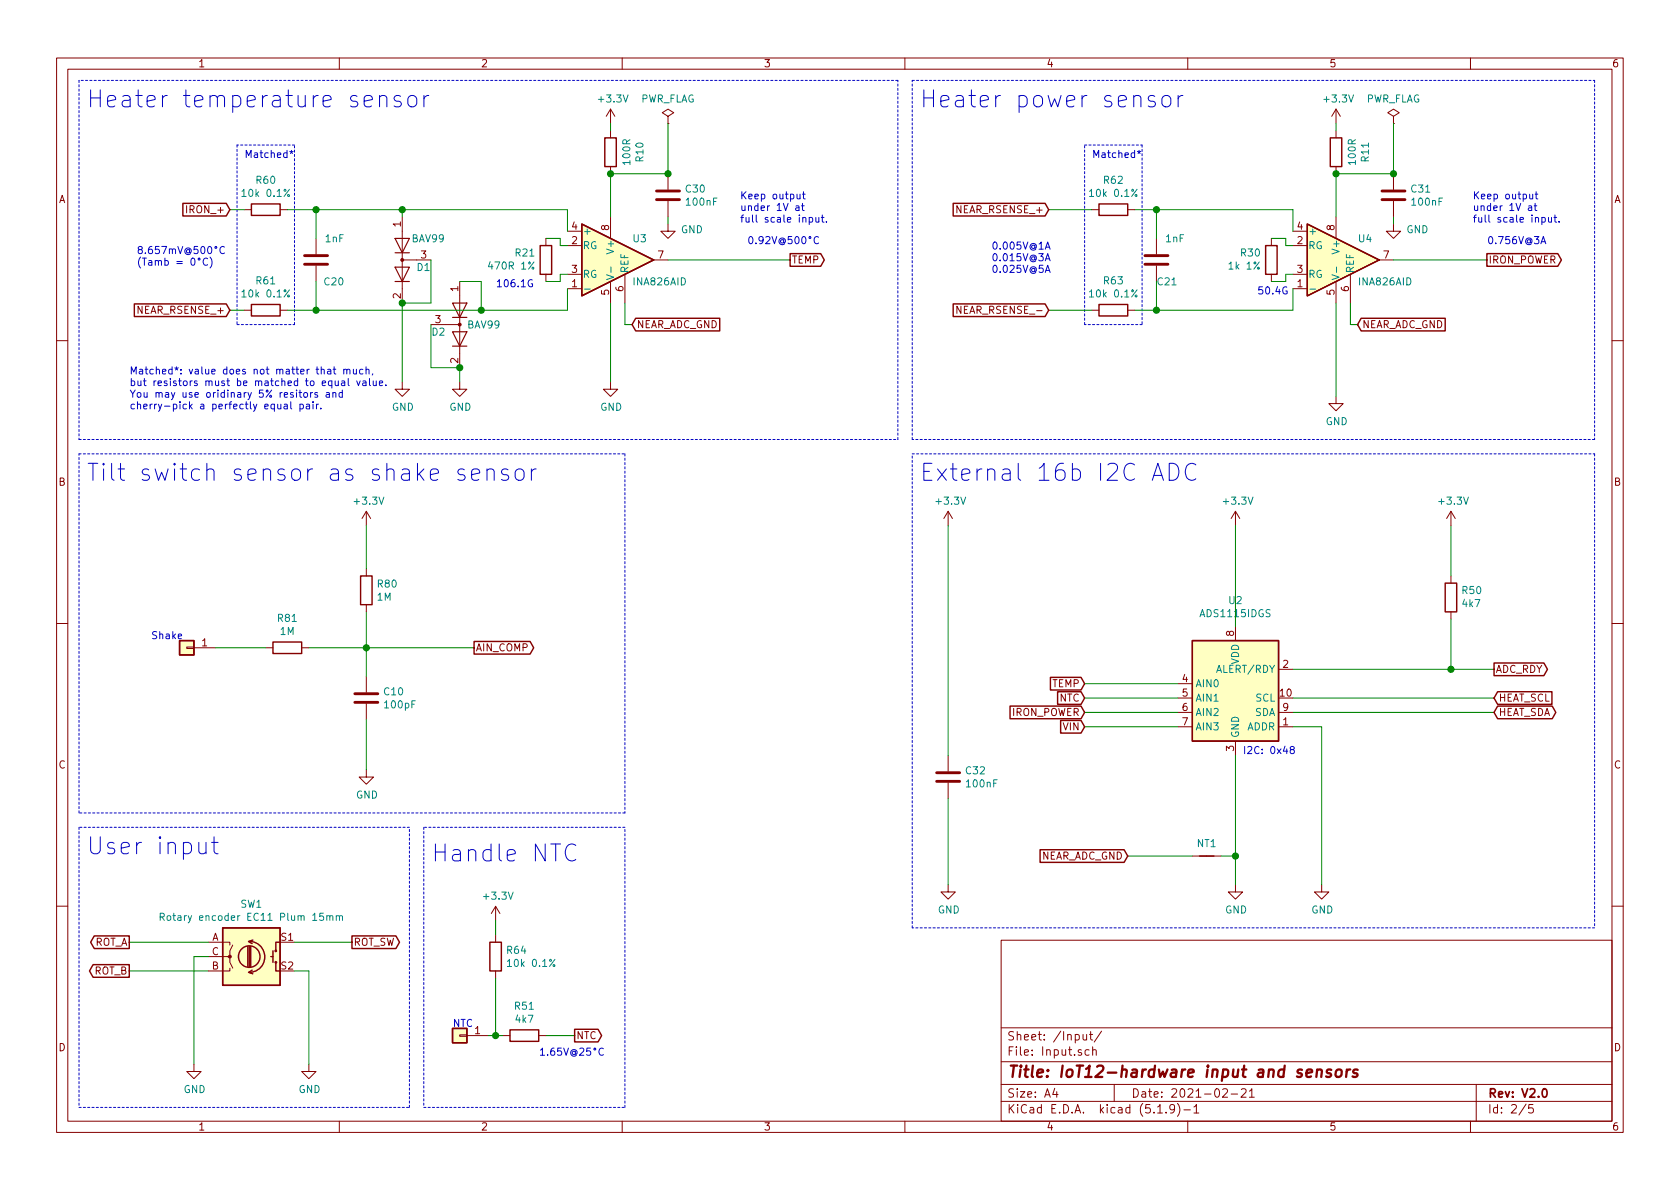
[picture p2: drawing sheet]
EESchema Schematic File Version 4
EELAYER 30 0
EELAYER END
$Descr A4 11693 8268
encoding utf-8
Sheet 2 5
Title "IoT12-hardware input and sensors"
Date "2021-02-21"
Rev "V2.0"
Comp ""
Comment1 ""
Comment2 ""
Comment3 ""
Comment4 ""
$EndDescr
$Comp
L power:GND #PWR0119
U 1 1
P 2150 7400
F 0 "#PWR0119" H 2150 7150 50  0001 C CNN
F 1 "GND" H 2155 7227 50  0000 C CNN
F 2 "" H 2150 7400 50  0001 C CNN
F 3 "" H 2150 7400 50  0001 C CNN
	1    2150 7400
	1    0    0    -1  
$EndComp
$Comp
L power:GND #PWR0118
U 1 1
P 1350 7400
F 0 "#PWR0118" H 1350 7150 50  0001 C CNN
F 1 "GND" H 1355 7227 50  0000 C CNN
F 2 "" H 1350 7400 50  0001 C CNN
F 3 "" H 1350 7400 50  0001 C CNN
	1    1350 7400
	1    0    0    -1  
$EndComp
Wire Wire Line
	1450 6650 1350 6650
Wire Wire Line
	1350 6650 1350 7400
Wire Wire Line
	2050 6750 2150 6750
Wire Wire Line
	2150 6750 2150 7400
Text GLabel 900  6550 0    50   Output ~ 0
ROT_A
Text GLabel 900  6750 0    50   Output ~ 0
ROT_B
Text GLabel 2450 6550 2    50   Output ~ 0
ROT_SW
Wire Notes Line
	550  5750 550  7700
Wire Notes Line
	550  7700 2850 7700
Wire Notes Line
	2850 7700 2850 5750
Wire Notes Line
	2850 5750 550  5750
Text Notes 600  5950 0    118  ~ 0
User input
Wire Notes Line
	550  550  550  3050
Wire Notes Line
	550  3050 6250 3050
Wire Notes Line
	6250 3050 6250 550 
Wire Notes Line
	6250 550  550  550 
Text Notes 600  750  0    118  ~ 0
Heater temperature sensor
Wire Notes Line
	6350 3050 6350 550 
Wire Notes Line
	6350 550  11100 550 
Wire Notes Line
	11100 3050 6350 3050
Wire Notes Line
	11100 550  11100 3050
Text Notes 6400 750  0    118  ~ 0
Heater power sensor
Text GLabel 10350 1800 2    50   Output ~ 0
IRON_POWER
$Comp
L Device:Rotary_Encoder_Switch SW1
U 1 1
P 1750 6650
F 0 "SW1" H 1750 7017 50  0000 C CNN
F 1 "Rotary encoder EC11 Plum 15mm" H 1750 6926 50  0000 C CNN
F 2 "Rotary_Encoder-fixed:RotaryEncoder_Alps_EC11E-Switch_Vertical_H20mm_CircularMountingHoles" H 1600 6810 50  0001 C CNN
F 3 "~" H 1750 6910 50  0001 C CNN
	1    1750 6650
	1    0    0    -1  
$EndComp
Wire Notes Line
	4350 5650 550  5650
Wire Notes Line
	550  3150 4350 3150
Wire Notes Line
	4350 3150 4350 5650
Text Notes 3000 6000 0    118  ~ 0
Handle NTC
$Comp
L Connector_Generic:Conn_01x01 J2
U 1 1
P 3200 7200
F 0 "J2" H 3118 7067 50  0001 C CNN
F 1 "~" H 3118 7066 50  0001 C CNN
F 2 "TestPoint:TestPoint_THTPad_D2.0mm_Drill1.0mm" H 3200 7200 50  0001 C CNN
F 3 "~" H 3200 7200 50  0001 C CNN
	1    3200 7200
	-1   0    0    1   
$EndComp
Wire Wire Line
	3400 7200 3450 7200
Wire Wire Line
	3450 6800 3450 7200
Connection ~ 3450 7200
$Comp
L power:+3.3V #PWR0117
U 1 1
P 3450 6400
F 0 "#PWR0117" H 3450 6250 50  0001 C CNN
F 1 "+3.3V" H 3465 6573 50  0000 C CNN
F 2 "" H 3450 6400 50  0001 C CNN
F 3 "" H 3450 6400 50  0001 C CNN
	1    3450 6400
	1    0    0    -1  
$EndComp
Wire Wire Line
	3450 6500 3450 6400
Text GLabel 4000 7200 2    50   Output ~ 0
NTC
Wire Wire Line
	3800 7200 4000 7200
Text Notes 3150 7150 0    50   ~ 0
NTC
$Comp
L Connector_Generic:Conn_01x01 J1
U 1 1
P 1300 4500
F 0 "J1" H 1218 4367 50  0001 C CNN
F 1 "~" H 1218 4366 50  0001 C CNN
F 2 "TestPoint:TestPoint_THTPad_D2.0mm_Drill1.0mm" H 1300 4500 50  0001 C CNN
F 3 "~" H 1300 4500 50  0001 C CNN
	1    1300 4500
	-1   0    0    1   
$EndComp
Text Notes 1050 4450 0    50   ~ 0
Shake
$Comp
L Device:R R80
U 1 1
P 2550 4100
F 0 "R80" H 2620 4146 50  0000 L CNN
F 1 "1M" H 2620 4055 50  0000 L CNN
F 2 "Resistor_SMD:R_0805_2012Metric_Pad1.20x1.40mm_HandSolder" V 2480 4100 50  0001 C CNN
F 3 "~" H 2550 4100 50  0001 C CNN
	1    2550 4100
	1    0    0    -1  
$EndComp
Wire Wire Line
	2150 4500 2550 4500
Wire Wire Line
	2550 4500 2550 4250
Wire Wire Line
	2550 3950 2550 3650
$Comp
L Device:C C10
U 1 1
P 2550 4850
F 0 "C10" H 2665 4896 50  0000 L CNN
F 1 "100pF" H 2665 4805 50  0000 L CNN
F 2 "Capacitor_SMD:C_0805_2012Metric_Pad1.18x1.45mm_HandSolder" H 2588 4700 50  0001 C CNN
F 3 "~" H 2550 4850 50  0001 C CNN
	1    2550 4850
	1    0    0    -1  
$EndComp
$Comp
L power:GND #PWR0113
U 1 1
P 2550 5350
F 0 "#PWR0113" H 2550 5100 50  0001 C CNN
F 1 "GND" H 2555 5177 50  0000 C CNN
F 2 "" H 2550 5350 50  0001 C CNN
F 3 "" H 2550 5350 50  0001 C CNN
	1    2550 5350
	1    0    0    -1  
$EndComp
Wire Wire Line
	2550 4700 2550 4500
Connection ~ 2550 4500
Wire Wire Line
	2550 5000 2550 5350
Wire Notes Line
	2950 5750 2950 7700
Wire Notes Line
	2950 7700 4350 7700
Wire Notes Line
	4350 7700 4350 5750
Wire Notes Line
	4350 5750 2950 5750
Text Notes 600  3350 0    118  ~ 0
Tilt switch sensor as shake sensor
$Comp
L power:+3.3V #PWR0109
U 1 1
P 2550 3650
F 0 "#PWR0109" H 2550 3500 50  0001 C CNN
F 1 "+3.3V" H 2565 3823 50  0000 C CNN
F 2 "" H 2550 3650 50  0001 C CNN
F 3 "" H 2550 3650 50  0001 C CNN
	1    2550 3650
	1    0    0    -1  
$EndComp
$Comp
L Device:R R81
U 1 1
P 2000 4500
F 0 "R81" V 1793 4500 50  0000 C CNN
F 1 "1M" V 1884 4500 50  0000 C CNN
F 2 "Resistor_SMD:R_0805_2012Metric_Pad1.20x1.40mm_HandSolder" V 1930 4500 50  0001 C CNN
F 3 "~" H 2000 4500 50  0001 C CNN
	1    2000 4500
	0    1    1    0   
$EndComp
Wire Wire Line
	3450 7200 3500 7200
$Comp
L Device:R R62
U 1 1
P 7750 1450
F 0 "R62" V 7543 1450 50  0000 C CNN
F 1 "10k 0.1%" V 7634 1450 50  0000 C CNN
F 2 "Resistor_SMD:R_0805_2012Metric_Pad1.20x1.40mm_HandSolder" V 7680 1450 50  0001 C CNN
F 3 "~" H 7750 1450 50  0001 C CNN
	1    7750 1450
	0    1    1    0   
$EndComp
$Comp
L Amplifier_Instrumentation-extra:INA826 U4
U 1 1
P 9300 1800
F 0 "U4" H 9450 1950 50  0000 L CNN
F 1 "INA826AID" H 9450 1650 50  0000 L CNN
F 2 "Package_SO:SOIC-8_3.9x4.9mm_P1.27mm" H 9300 1800 50  0001 C CNN
F 3 "http://www.ti.com/product/INA826/" H 9300 1800 50  0001 C CNN
	1    9300 1800
	1    0    0    -1  
$EndComp
$Comp
L Device:R R30
U 1 1
P 8850 1800
F 0 "R30" H 8920 1754 50  0000 L CNN
F 1 "1k 1%" H 8920 1845 50  0000 L CNN
F 2 "Resistor_SMD:R_0805_2012Metric_Pad1.20x1.40mm_HandSolder" V 8780 1800 50  0001 C CNN
F 3 "~" H 8850 1800 50  0001 C CNN
	1    8850 1800
	-1   0    0    1   
$EndComp
Wire Wire Line
	8950 1900 9000 1900
Wire Wire Line
	8950 1700 9000 1700
Wire Wire Line
	8950 1700 8950 1650
Wire Wire Line
	8950 1650 8850 1650
Wire Wire Line
	8950 1900 8950 1950
Wire Wire Line
	8950 1950 8850 1950
Text Notes 8750 2050 0    50   ~ 0
50.4G
Wire Wire Line
	9400 2100 9400 2250
Wire Wire Line
	9400 2250 9450 2250
Text GLabel 9450 2250 2    50   Input ~ 0
NEAR_ADC_GND
$Comp
L power:GND #PWR0108
U 1 1
P 9300 2750
F 0 "#PWR0108" H 9300 2500 50  0001 C CNN
F 1 "GND" H 9305 2577 50  0000 C CNN
F 2 "" H 9300 2750 50  0001 C CNN
F 3 "" H 9300 2750 50  0001 C CNN
	1    9300 2750
	1    0    0    -1  
$EndComp
$Comp
L power:+3.3V #PWR0102
U 1 1
P 9300 850
F 0 "#PWR0102" H 9300 700 50  0001 C CNN
F 1 "+3.3V" H 9315 1023 50  0000 C CNN
F 2 "" H 9300 850 50  0001 C CNN
F 3 "" H 9300 850 50  0001 C CNN
	1    9300 850 
	1    0    0    -1  
$EndComp
Wire Wire Line
	9300 2100 9300 2750
$Comp
L Device:R R11
U 1 1
P 9300 1050
F 0 "R11" V 9093 1050 50  0000 C CNN
F 1 "100R" V 9184 1050 50  0000 C CNN
F 2 "Resistor_SMD:R_0805_2012Metric_Pad1.20x1.40mm_HandSolder" V 9230 1050 50  0001 C CNN
F 3 "~" H 9300 1050 50  0001 C CNN
	1    9300 1050
	-1   0    0    1   
$EndComp
Wire Wire Line
	9300 900  9300 850 
Wire Wire Line
	9300 1200 9300 1500
$Comp
L Device:C C31
U 1 1
P 9700 1350
F 0 "C31" H 9815 1396 50  0000 L CNN
F 1 "100nF" H 9815 1305 50  0000 L CNN
F 2 "Capacitor_SMD:C_0805_2012Metric_Pad1.18x1.45mm_HandSolder" H 9738 1200 50  0001 C CNN
F 3 "~" H 9700 1350 50  0001 C CNN
	1    9700 1350
	1    0    0    -1  
$EndComp
Wire Wire Line
	9700 1200 9300 1200
Connection ~ 9300 1200
$Comp
L power:GND #PWR0104
U 1 1
P 9700 1550
F 0 "#PWR0104" H 9700 1300 50  0001 C CNN
F 1 "GND" H 9788 1513 50  0000 L CNN
F 2 "" H 9700 1550 50  0001 C CNN
F 3 "" H 9700 1550 50  0001 C CNN
	1    9700 1550
	1    0    0    -1  
$EndComp
$Comp
L Device:C C21
U 1 1
P 8050 1800
F 0 "C21" H 8200 1650 50  0000 R CNN
F 1 "1nF" H 8250 1950 50  0000 R CNN
F 2 "Capacitor_SMD:C_0805_2012Metric_Pad1.18x1.45mm_HandSolder" H 8088 1650 50  0001 C CNN
F 3 "~" H 8050 1800 50  0001 C CNN
	1    8050 1800
	1    0    0    -1  
$EndComp
$Comp
L Device:R R63
U 1 1
P 7750 2150
F 0 "R63" V 7543 2150 50  0000 C CNN
F 1 "10k 0.1%" V 7634 2150 50  0000 C CNN
F 2 "Resistor_SMD:R_0805_2012Metric_Pad1.20x1.40mm_HandSolder" V 7680 2150 50  0001 C CNN
F 3 "~" H 7750 2150 50  0001 C CNN
	1    7750 2150
	0    1    1    0   
$EndComp
Wire Wire Line
	9000 2000 9000 2150
Wire Wire Line
	9000 1600 9000 1450
Wire Wire Line
	8050 1650 8050 1450
Connection ~ 8050 1450
Wire Wire Line
	8050 1450 7900 1450
Wire Wire Line
	8050 1950 8050 2150
Connection ~ 8050 2150
Wire Wire Line
	8050 2150 7900 2150
Wire Wire Line
	7300 2150 7600 2150
Wire Wire Line
	9700 1550 9700 1500
Wire Wire Line
	1600 2150 1700 2150
Wire Wire Line
	2200 2150 2000 2150
Connection ~ 2200 2150
Wire Wire Line
	2200 1950 2200 2150
Wire Wire Line
	2200 1450 2000 1450
Connection ~ 2200 1450
Wire Wire Line
	2200 1650 2200 1450
Wire Wire Line
	1600 1450 1700 1450
$Comp
L Device:R R61
U 1 1
P 1850 2150
F 0 "R61" V 1643 2150 50  0000 C CNN
F 1 "10k 0.1%" V 1734 2150 50  0000 C CNN
F 2 "Resistor_SMD:R_0805_2012Metric_Pad1.20x1.40mm_HandSolder" V 1780 2150 50  0001 C CNN
F 3 "~" H 1850 2150 50  0001 C CNN
	1    1850 2150
	0    1    1    0   
$EndComp
$Comp
L Device:R R60
U 1 1
P 1850 1450
F 0 "R60" V 1643 1450 50  0000 C CNN
F 1 "10k 0.1%" V 1734 1450 50  0000 C CNN
F 2 "Resistor_SMD:R_0805_2012Metric_Pad1.20x1.40mm_HandSolder" V 1780 1450 50  0001 C CNN
F 3 "~" H 1850 1450 50  0001 C CNN
	1    1850 1450
	0    1    1    0   
$EndComp
Text GLabel 1600 1450 0    50   Input ~ 0
IRON_+
Text GLabel 7300 2150 0    50   Input ~ 0
NEAR_RSENSE_-
Wire Wire Line
	7300 1450 7600 1450
Text GLabel 7300 1450 0    50   Input ~ 0
NEAR_RSENSE_+
$Comp
L power:PWR_FLAG #FLG0102
U 1 1
P 9700 850
F 0 "#FLG0102" H 9700 925 50  0001 C CNN
F 1 "PWR_FLAG" H 9700 1023 50  0000 C CNN
F 2 "" H 9700 850 50  0001 C CNN
F 3 "~" H 9700 850 50  0001 C CNN
	1    9700 850 
	1    0    0    -1  
$EndComp
Wire Wire Line
	9700 850  9700 1200
Connection ~ 9700 1200
Wire Notes Line
	1650 2250 2050 2250
Wire Notes Line
	2050 2250 2050 1000
Wire Notes Line
	2050 1000 1650 1000
Wire Notes Line
	1650 1000 1650 2250
Text Notes 1700 1100 0    50   ~ 0
Matched*
Text Notes 7600 1100 0    50   ~ 0
Matched*
Wire Notes Line
	7950 2250 7550 2250
Wire Notes Line
	7550 2250 7550 1000
Wire Notes Line
	7550 1000 7950 1000
Wire Notes Line
	7950 1000 7950 2250
Text Notes 6900 1900 0    50   ~ 0
0.005V@1A\n0.015V@3A\n0.025V@5A
Wire Notes Line
	550  5650 550  3150
Wire Wire Line
	4650 850  4650 1200
$Comp
L power:PWR_FLAG #FLG0101
U 1 1
P 4650 850
F 0 "#FLG0101" H 4650 925 50  0001 C CNN
F 1 "PWR_FLAG" H 4650 1023 50  0000 C CNN
F 2 "" H 4650 850 50  0001 C CNN
F 3 "~" H 4650 850 50  0001 C CNN
	1    4650 850 
	1    0    0    -1  
$EndComp
Wire Wire Line
	3950 2150 3350 2150
Wire Wire Line
	3950 1450 2800 1450
Wire Wire Line
	4650 1550 4650 1500
Wire Wire Line
	3950 1600 3950 1450
Wire Wire Line
	3950 2000 3950 2150
$Comp
L power:GND #PWR0103
U 1 1
P 4650 1550
F 0 "#PWR0103" H 4650 1300 50  0001 C CNN
F 1 "GND" H 4738 1513 50  0000 L CNN
F 2 "" H 4650 1550 50  0001 C CNN
F 3 "" H 4650 1550 50  0001 C CNN
	1    4650 1550
	1    0    0    -1  
$EndComp
Connection ~ 4250 1200
Wire Wire Line
	4650 1200 4250 1200
Wire Wire Line
	4250 1200 4250 1500
Wire Wire Line
	4250 900  4250 850 
$Comp
L Device:R R10
U 1 1
P 4250 1050
F 0 "R10" V 4043 1050 50  0000 C CNN
F 1 "100R" V 4134 1050 50  0000 C CNN
F 2 "Resistor_SMD:R_0805_2012Metric_Pad1.20x1.40mm_HandSolder" V 4180 1050 50  0001 C CNN
F 3 "~" H 4250 1050 50  0001 C CNN
	1    4250 1050
	-1   0    0    1   
$EndComp
Text GLabel 5500 1800 2    50   Output ~ 0
TEMP
Wire Wire Line
	4250 2100 4250 2650
$Comp
L power:+3.3V #PWR0101
U 1 1
P 4250 850
F 0 "#PWR0101" H 4250 700 50  0001 C CNN
F 1 "+3.3V" H 4265 1023 50  0000 C CNN
F 2 "" H 4250 850 50  0001 C CNN
F 3 "" H 4250 850 50  0001 C CNN
	1    4250 850 
	1    0    0    -1  
$EndComp
$Comp
L power:GND #PWR0107
U 1 1
P 4250 2650
F 0 "#PWR0107" H 4250 2400 50  0001 C CNN
F 1 "GND" H 4255 2477 50  0000 C CNN
F 2 "" H 4250 2650 50  0001 C CNN
F 3 "" H 4250 2650 50  0001 C CNN
	1    4250 2650
	1    0    0    -1  
$EndComp
Text GLabel 4400 2250 2    50   Input ~ 0
NEAR_ADC_GND
Wire Wire Line
	4350 2250 4400 2250
Wire Wire Line
	4350 2100 4350 2250
Text Notes 3450 2000 0    50   ~ 0
106.1G
Wire Wire Line
	3900 1950 3800 1950
Wire Wire Line
	3900 1900 3900 1950
Wire Wire Line
	3900 1650 3800 1650
Wire Wire Line
	3900 1700 3900 1650
Wire Wire Line
	3900 1700 3950 1700
Wire Wire Line
	3900 1900 3950 1900
$Comp
L Device:R R21
U 1 1
P 3800 1800
F 0 "R21" H 3870 1754 50  0000 L CNN
F 1 "470R 1%" H 3870 1845 50  0000 L CNN
F 2 "Resistor_SMD:R_0805_2012Metric_Pad1.20x1.40mm_HandSolder" V 3730 1800 50  0001 C CNN
F 3 "~" H 3800 1800 50  0001 C CNN
	1    3800 1800
	-1   0    0    1   
$EndComp
$Comp
L Amplifier_Instrumentation-extra:INA826 U3
U 1 1
P 4250 1800
F 0 "U3" H 4400 1950 50  0000 L CNN
F 1 "INA826AID" H 4400 1650 50  0000 L CNN
F 2 "Package_SO:SOIC-8_3.9x4.9mm_P1.27mm" H 4250 1800 50  0001 C CNN
F 3 "http://www.ti.com/product/INA826/" H 4250 1800 50  0001 C CNN
	1    4250 1800
	1    0    0    -1  
$EndComp
$Comp
L Device:C C20
U 1 1
P 2200 1800
F 0 "C20" H 2400 1650 50  0000 R CNN
F 1 "1nF" H 2400 1950 50  0000 R CNN
F 2 "Capacitor_SMD:C_0805_2012Metric_Pad1.18x1.45mm_HandSolder" H 2238 1650 50  0001 C CNN
F 3 "~" H 2200 1800 50  0001 C CNN
	1    2200 1800
	1    0    0    -1  
$EndComp
Text Notes 950  1850 0    50   ~ 0
8.657mV@500°C\n(Tamb = 0°C)
Text Notes 5200 1700 0    50   ~ 0
0.92V@500°C
Text Notes 3750 7350 0    50   ~ 0
1.65V@25°C
$Comp
L Device:R R51
U 1 1
P 3650 7200
F 0 "R51" V 3443 7200 50  0000 C CNN
F 1 "4k7" V 3534 7200 50  0000 C CNN
F 2 "Resistor_SMD:R_0805_2012Metric_Pad1.20x1.40mm_HandSolder" V 3580 7200 50  0001 C CNN
F 3 "~" H 3650 7200 50  0001 C CNN
	1    3650 7200
	0    1    1    0   
$EndComp
$Comp
L Device:R R64
U 1 1
P 3450 6650
F 0 "R64" H 3520 6696 50  0000 L CNN
F 1 "10k 0.1%" H 3520 6605 50  0000 L CNN
F 2 "Resistor_SMD:R_0805_2012Metric_Pad1.20x1.40mm_HandSolder" V 3380 6650 50  0001 C CNN
F 3 "~" H 3450 6650 50  0001 C CNN
	1    3450 6650
	1    0    0    -1  
$EndComp
Text GLabel 1600 2150 0    50   Input ~ 0
NEAR_RSENSE_+
Wire Wire Line
	2550 4500 3300 4500
Wire Wire Line
	1500 4500 1850 4500
Text Notes 900  2850 0    50   ~ 0
Matched*: value does not matter that much, \nbut resistors must be matched to equal value.\nYou may use oridinary 5% resitors and \ncherry-pick a perfectly equal pair.
Text Notes 5150 1550 0    50   ~ 0
Keep output \nunder 1V at \nfull scale input.
Text Notes 10250 1550 0    50   ~ 0
Keep output \nunder 1V at \nfull scale input.
Text Notes 10350 1700 0    50   ~ 0
0.756V@3A
$Comp
L Diode:BAV99 D2
U 1 1
P 3200 2250
F 0 "D2" V 3250 2050 50  0000 L CNN
F 1 "BAV99" V 3200 2300 50  0000 L CNN
F 2 "Package_TO_SOT_SMD:SOT-23" H 3200 1750 50  0001 C CNN
F 3 "https://assets.nexperia.com/documents/data-sheet/BAV99_SER.pdf" H 3200 2250 50  0001 C CNN
	1    3200 2250
	0    1    1    0   
$EndComp
Wire Wire Line
	8050 1450 9000 1450
Wire Wire Line
	8050 2150 9000 2150
$Comp
L Diode:BAV99 D1
U 1 1
P 2800 1800
F 0 "D1" V 2850 1600 50  0000 L CNN
F 1 "BAV99" V 2650 1500 50  0000 L CNN
F 2 "Package_TO_SOT_SMD:SOT-23" H 2800 1300 50  0001 C CNN
F 3 "https://assets.nexperia.com/documents/data-sheet/BAV99_SER.pdf" H 2800 1800 50  0001 C CNN
	1    2800 1800
	0    -1   1    0   
$EndComp
Wire Wire Line
	2800 1500 2800 1450
Connection ~ 2800 1450
Wire Wire Line
	2800 1450 2200 1450
Wire Wire Line
	3200 1950 3350 1950
Wire Wire Line
	3350 1950 3350 2150
Connection ~ 3350 2150
Wire Wire Line
	3350 2150 2200 2150
Wire Wire Line
	3000 2250 3000 2550
Wire Wire Line
	3000 2550 3200 2550
Wire Wire Line
	3000 1800 3000 2100
Wire Wire Line
	3000 2100 2800 2100
$Comp
L power:GND #PWR0106
U 1 1
P 3200 2650
F 0 "#PWR0106" H 3200 2400 50  0001 C CNN
F 1 "GND" H 3205 2477 50  0000 C CNN
F 2 "" H 3200 2650 50  0001 C CNN
F 3 "" H 3200 2650 50  0001 C CNN
	1    3200 2650
	1    0    0    -1  
$EndComp
$Comp
L power:GND #PWR0105
U 1 1
P 2800 2650
F 0 "#PWR0105" H 2800 2400 50  0001 C CNN
F 1 "GND" H 2805 2477 50  0000 C CNN
F 2 "" H 2800 2650 50  0001 C CNN
F 3 "" H 2800 2650 50  0001 C CNN
	1    2800 2650
	1    0    0    -1  
$EndComp
Wire Wire Line
	2800 2650 2800 2100
Connection ~ 2800 2100
Wire Wire Line
	3200 2650 3200 2550
Connection ~ 3200 2550
Connection ~ 4650 1200
$Comp
L Device:C C30
U 1 1
P 4650 1350
F 0 "C30" H 4765 1396 50  0000 L CNN
F 1 "100nF" H 4765 1305 50  0000 L CNN
F 2 "Capacitor_SMD:C_0805_2012Metric_Pad1.18x1.45mm_HandSolder" H 4688 1200 50  0001 C CNN
F 3 "~" H 4650 1350 50  0001 C CNN
	1    4650 1350
	1    0    0    -1  
$EndComp
Text GLabel 3300 4500 2    50   Output ~ 0
AIN_COMP
Wire Wire Line
	900  6750 1450 6750
Wire Wire Line
	900  6550 1450 6550
Wire Wire Line
	2050 6550 2450 6550
Wire Wire Line
	4650 1800 5500 1800
Wire Wire Line
	9700 1800 10350 1800
Text GLabel 7550 4750 0    50   Input ~ 0
TEMP
Text GLabel 7550 4950 0    50   Input ~ 0
IRON_POWER
Text GLabel 7550 5050 0    50   Input ~ 0
VIN
Text GLabel 7550 4850 0    50   Input ~ 0
NTC
$Comp
L Analog_ADC:ADS1115IDGS U2
U 1 1
P 8600 4850
F 0 "U2" H 8600 5531 50  0000 C CNN
F 1 "ADS1115IDGS" H 8600 5440 50  0000 C CNN
F 2 "Package_SO:TSSOP-10_3x3mm_P0.5mm" H 8600 4350 50  0001 C CNN
F 3 "http://www.ti.com/lit/ds/symlink/ads1113.pdf" H 8550 3950 50  0001 C CNN
	1    8600 4850
	1    0    0    -1  
$EndComp
Wire Notes Line
	6350 3150 11100 3150
Wire Notes Line
	11100 6450 6350 6450
Wire Notes Line
	6350 6450 6350 3150
Text Notes 6400 3350 0    118  ~ 0
External 16b I2C ADC
$Comp
L power:GND #PWR0115
U 1 1
P 8600 6150
F 0 "#PWR0115" H 8600 5900 50  0001 C CNN
F 1 "GND" H 8605 5977 50  0000 C CNN
F 2 "" H 8600 6150 50  0001 C CNN
F 3 "" H 8600 6150 50  0001 C CNN
	1    8600 6150
	1    0    0    -1  
$EndComp
$Comp
L power:+3.3V #PWR0111
U 1 1
P 8600 3650
F 0 "#PWR0111" H 8600 3500 50  0001 C CNN
F 1 "+3.3V" H 8615 3823 50  0000 C CNN
F 2 "" H 8600 3650 50  0001 C CNN
F 3 "" H 8600 3650 50  0001 C CNN
	1    8600 3650
	1    0    0    -1  
$EndComp
Wire Wire Line
	8600 3650 8600 4350
Wire Wire Line
	8600 5250 8600 5950
Text GLabel 10400 4950 2    50   BiDi ~ 0
HEAT_SDA
Text GLabel 10400 4850 2    50   Input ~ 0
HEAT_SCL
Wire Wire Line
	9000 5050 9200 5050
Wire Wire Line
	9200 5050 9200 6150
$Comp
L power:GND #PWR0116
U 1 1
P 9200 6150
F 0 "#PWR0116" H 9200 5900 50  0001 C CNN
F 1 "GND" H 9205 5977 50  0000 C CNN
F 2 "" H 9200 6150 50  0001 C CNN
F 3 "" H 9200 6150 50  0001 C CNN
	1    9200 6150
	1    0    0    -1  
$EndComp
Text Notes 8650 5250 0    50   ~ 0
I2C: 0x48
Text GLabel 7850 5950 0    50   Input ~ 0
NEAR_ADC_GND
$Comp
L Device:Net-Tie_2 NT1
U 1 1
P 8400 5950
F 0 "NT1" H 8400 6039 50  0000 C CNN
F 1 "~" H 8400 6040 50  0000 C CNN
F 2 "NetTie-extra:NetTie-2_SMD_Pad0.25mm" H 8400 5950 50  0001 C CNN
F 3 "~" H 8400 5950 50  0001 C CNN
	1    8400 5950
	1    0    0    -1  
$EndComp
Wire Wire Line
	7850 5950 8300 5950
Wire Wire Line
	8500 5950 8600 5950
Connection ~ 8600 5950
Wire Wire Line
	8600 5950 8600 6150
$Comp
L power:GND #PWR0114
U 1 1
P 6600 6150
F 0 "#PWR0114" H 6600 5900 50  0001 C CNN
F 1 "GND" H 6605 5977 50  0000 C CNN
F 2 "" H 6600 6150 50  0001 C CNN
F 3 "" H 6600 6150 50  0001 C CNN
	1    6600 6150
	1    0    0    -1  
$EndComp
Wire Wire Line
	6600 3650 6600 5250
Wire Wire Line
	6600 5550 6600 6150
$Comp
L Device:C C32
U 1 1
P 6600 5400
F 0 "C32" H 6715 5446 50  0000 L CNN
F 1 "100nF" H 6715 5355 50  0000 L CNN
F 2 "Capacitor_SMD:C_0805_2012Metric_Pad1.18x1.45mm_HandSolder" H 6638 5250 50  0001 C CNN
F 3 "~" H 6600 5400 50  0001 C CNN
	1    6600 5400
	1    0    0    -1  
$EndComp
$Comp
L power:+3.3V #PWR0110
U 1 1
P 6600 3650
F 0 "#PWR0110" H 6600 3500 50  0001 C CNN
F 1 "+3.3V" H 6615 3823 50  0000 C CNN
F 2 "" H 6600 3650 50  0001 C CNN
F 3 "" H 6600 3650 50  0001 C CNN
	1    6600 3650
	1    0    0    -1  
$EndComp
Wire Wire Line
	7550 4750 8200 4750
Wire Wire Line
	8200 4850 7550 4850
Wire Wire Line
	7550 4950 8200 4950
Wire Wire Line
	8200 5050 7550 5050
$Comp
L Device:R R50
U 1 1
P 10100 4150
F 0 "R50" H 10030 4104 50  0000 R CNN
F 1 "4k7" H 10030 4195 50  0000 R CNN
F 2 "Resistor_SMD:R_0805_2012Metric_Pad1.20x1.40mm_HandSolder" V 10030 4150 50  0001 C CNN
F 3 "~" H 10100 4150 50  0001 C CNN
	1    10100 4150
	-1   0    0    1   
$EndComp
Text GLabel 10400 4650 2    50   Output ~ 0
ADC_RDY
Wire Wire Line
	9000 4650 10100 4650
Wire Wire Line
	10100 4300 10100 4650
Connection ~ 10100 4650
Wire Wire Line
	10100 4650 10400 4650
$Comp
L power:+3.3V #PWR0112
U 1 1
P 10100 3650
F 0 "#PWR0112" H 10100 3500 50  0001 C CNN
F 1 "+3.3V" H 10115 3823 50  0000 C CNN
F 2 "" H 10100 3650 50  0001 C CNN
F 3 "" H 10100 3650 50  0001 C CNN
	1    10100 3650
	1    0    0    -1  
$EndComp
Wire Notes Line
	11100 3150 11100 6450
Wire Wire Line
	9000 4950 10400 4950
Wire Wire Line
	9000 4850 10400 4850
Wire Wire Line
	10100 3650 10100 4000
$EndSCHEMATC
